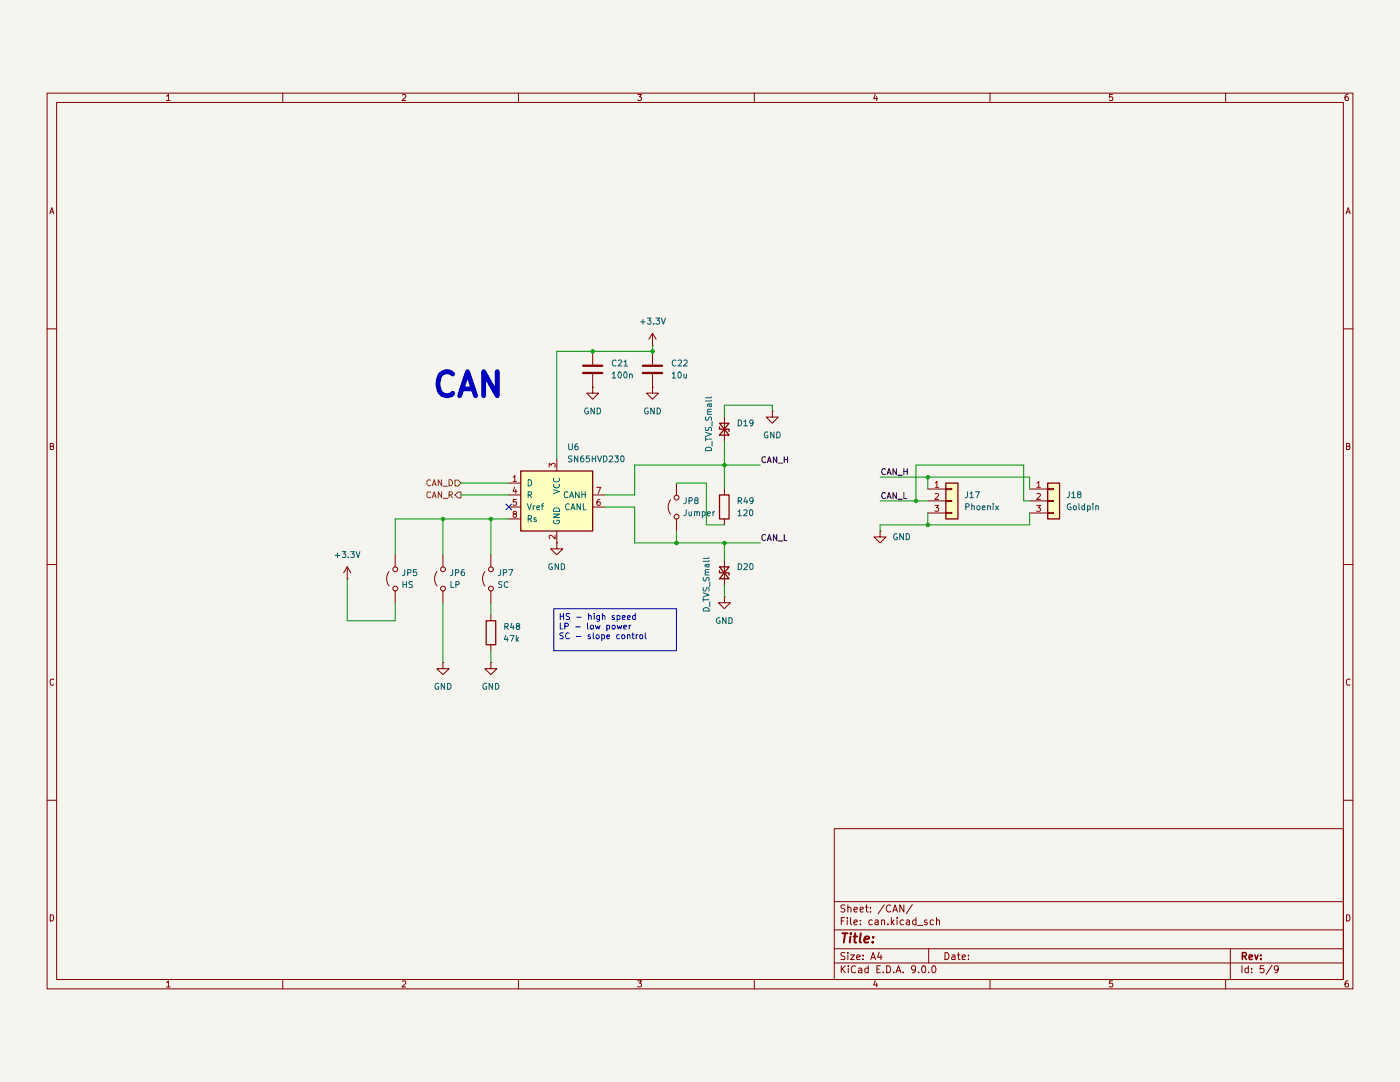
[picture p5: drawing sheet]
(kicad_sch
 (version 20250114)
 (generator "eeschema")
 (generator_version "9.0")
 (paper "A4")
 (lib_symbols
  (symbol "Connector_Generic:Conn_01x03"
   (pin_names
    (offset 1.016) (hide yes)) (exclude_from_sim no) (in_bom yes) (on_board yes)
   (property "Reference" "J" (at 0 5.08 0) (effects (font (size 1.27 1.27))))
   (property "Value" "Conn_01x03" (at 0 -5.08 0) (effects (font (size 1.27 1.27))))
   (property "Footprint" "" (at 0 0 0) (effects (font (size 1.27 1.27)) (hide yes)))
   (property "Datasheet" "~" (at 0 0 0) (effects (font (size 1.27 1.27)) (hide yes)))
   (property "Description" "Generic connector, single row, 01x03, script generated (kicad-library-utils/schlib/autogen/connector/)" (at 0 0 0) (effects (font (size 1.27 1.27)) (hide yes)))
   (symbol "Conn_01x03_1_1"
    (rectangle (start -1.27 3.81) (end 1.27 -3.81) (stroke (width 0.254) (type default)) (fill (type background)))
    (rectangle (start -1.27 2.667) (end 0 2.413) (stroke (width 0.1524) (type default)) (fill (type none)))
    (rectangle (start -1.27 0.127) (end 0 -0.127) (stroke (width 0.1524) (type default)) (fill (type none)))
    (rectangle (start -1.27 -2.413) (end 0 -2.667) (stroke (width 0.1524) (type default)) (fill (type none)))
    (pin passive line (at -5.08 2.54 0) (length 3.81) (name "Pin_1" (effects (font (size 1.27 1.27)))) (number "1" (effects (font (size 1.27 1.27)))))
    (pin passive line (at -5.08 0 0) (length 3.81) (name "Pin_2" (effects (font (size 1.27 1.27)))) (number "2" (effects (font (size 1.27 1.27)))))
    (pin passive line (at -5.08 -2.54 0) (length 3.81) (name "Pin_3" (effects (font (size 1.27 1.27)))) (number "3" (effects (font (size 1.27 1.27))))))
   (embedded_fonts no))
  (symbol "Device:C"
   (pin_numbers (hide yes))
   (pin_names
    (offset 0.254)) (exclude_from_sim no) (in_bom yes) (on_board yes)
   (property "Reference" "C" (at 0.635 2.54 0) (effects (font (size 1.27 1.27)) (justify left)))
   (property "Value" "C" (at 0.635 -2.54 0) (effects (font (size 1.27 1.27)) (justify left)))
   (property "Footprint" "" (at 0.9652 -3.81 0) (effects (font (size 1.27 1.27)) (hide yes)))
   (property "Datasheet" "~" (at 0 0 0) (effects (font (size 1.27 1.27)) (hide yes)))
   (property "Description" "Unpolarized capacitor" (at 0 0 0) (effects (font (size 1.27 1.27)) (hide yes)))
   (symbol "C_0_1"
    (polyline (pts (xy -2.032 0.762) (xy 2.032 0.762)) (stroke (width 0.508) (type default)) (fill (type none)))
    (polyline (pts (xy -2.032 -0.762) (xy 2.032 -0.762)) (stroke (width 0.508) (type default)) (fill (type none))))
   (symbol "C_1_1"
    (pin passive line (at 0 3.81 270) (length 2.794) (name "~" (effects (font (size 1.27 1.27)))) (number "1" (effects (font (size 1.27 1.27)))))
    (pin passive line (at 0 -3.81 90) (length 2.794) (name "~" (effects (font (size 1.27 1.27)))) (number "2" (effects (font (size 1.27 1.27))))))
   (embedded_fonts no))
  (symbol "Device:D_TVS_Small"
   (pin_numbers (hide yes))
   (pin_names
    (offset 1.016) (hide yes)) (exclude_from_sim no) (in_bom yes) (on_board yes)
   (property "Reference" "D" (at 0 2.54 0) (effects (font (size 1.27 1.27))))
   (property "Value" "D_TVS_Small" (at 0 -2.54 0) (effects (font (size 1.27 1.27))))
   (property "Footprint" "" (at 0 0 0) (effects (font (size 1.27 1.27)) (hide yes)))
   (property "Datasheet" "~" (at 0 0 0) (effects (font (size 1.27 1.27)) (hide yes)))
   (property "Description" "Bidirectional transient-voltage-suppression diode, small symbol" (at 0 0 0) (effects (font (size 1.27 1.27)) (hide yes)))
   (symbol "D_TVS_Small_0_1"
    (polyline (pts (xy -1.27 1.016) (xy -1.27 -1.016) (xy 1.27 1.016) (xy 1.27 -1.016) (xy -1.27 1.016)) (stroke (width 0.254) (type default)) (fill (type none)))
    (polyline (pts (xy -1.27 0) (xy 1.27 0)) (stroke (width 0) (type default)) (fill (type none)))
    (polyline (pts (xy 0.508 1.016) (xy 0 1.016) (xy 0 -1.016) (xy -0.508 -1.016)) (stroke (width 0.254) (type default)) (fill (type none))))
   (symbol "D_TVS_Small_1_1"
    (pin passive line (at -2.54 0 0) (length 1.27) (name "A1" (effects (font (size 1.27 1.27)))) (number "1" (effects (font (size 1.27 1.27)))))
    (pin passive line (at 2.54 0 180) (length 1.27) (name "A2" (effects (font (size 1.27 1.27)))) (number "2" (effects (font (size 1.27 1.27))))))
   (embedded_fonts no))
  (symbol "Device:R"
   (pin_numbers (hide yes))
   (pin_names
    (offset 0)) (exclude_from_sim no) (in_bom yes) (on_board yes)
   (property "Reference" "R" (at 2.032 0 90) (effects (font (size 1.27 1.27))))
   (property "Value" "R" (at 0 0 90) (effects (font (size 1.27 1.27))))
   (property "Footprint" "" (at -1.778 0 90) (effects (font (size 1.27 1.27)) (hide yes)))
   (property "Datasheet" "~" (at 0 0 0) (effects (font (size 1.27 1.27)) (hide yes)))
   (property "Description" "Resistor" (at 0 0 0) (effects (font (size 1.27 1.27)) (hide yes)))
   (symbol "R_0_1"
    (rectangle (start -1.016 -2.54) (end 1.016 2.54) (stroke (width 0.254) (type default)) (fill (type none))))
   (symbol "R_1_1"
    (pin passive line (at 0 3.81 270) (length 1.27) (name "~" (effects (font (size 1.27 1.27)))) (number "1" (effects (font (size 1.27 1.27)))))
    (pin passive line (at 0 -3.81 90) (length 1.27) (name "~" (effects (font (size 1.27 1.27)))) (number "2" (effects (font (size 1.27 1.27))))))
   (embedded_fonts no))
  (symbol "Interface_CAN_LIN:SN65HVD230"
   (pin_names
    (offset 1.016)) (exclude_from_sim no) (in_bom yes) (on_board yes)
   (property "Reference" "U" (at -2.54 10.16 0) (effects (font (size 1.27 1.27)) (justify right)))
   (property "Value" "SN65HVD230" (at -2.54 7.62 0) (effects (font (size 1.27 1.27)) (justify right)))
   (property "Footprint" "Package_SO:SOIC-8_3.9x4.9mm_P1.27mm" (at 0 -12.7 0) (effects (font (size 1.27 1.27)) (hide yes)))
   (property "Datasheet" "http://www.ti.com/lit/ds/symlink/sn65hvd230.pdf" (at -2.54 10.16 0) (effects (font (size 1.27 1.27)) (hide yes)))
   (property "Description" "CAN Bus Transceivers, 3.3V, 1Mbps, Low-Power capabilities, SOIC-8" (at 0 0 0) (effects (font (size 1.27 1.27)) (hide yes)))
   (symbol "SN65HVD230_0_1"
    (rectangle (start -7.62 5.08) (end 7.62 -7.62) (stroke (width 0.254) (type default)) (fill (type background))))
   (symbol "SN65HVD230_1_1"
    (pin input line (at -10.16 2.54 0) (length 2.54) (name "D" (effects (font (size 1.27 1.27)))) (number "1" (effects (font (size 1.27 1.27)))))
    (pin output line (at -10.16 0 0) (length 2.54) (name "R" (effects (font (size 1.27 1.27)))) (number "4" (effects (font (size 1.27 1.27)))))
    (pin output line (at -10.16 -2.54 0) (length 2.54) (name "Vref" (effects (font (size 1.27 1.27)))) (number "5" (effects (font (size 1.27 1.27)))))
    (pin input line (at -10.16 -5.08 0) (length 2.54) (name "Rs" (effects (font (size 1.27 1.27)))) (number "8" (effects (font (size 1.27 1.27)))))
    (pin power_in line (at 0 7.62 270) (length 2.54) (name "VCC" (effects (font (size 1.27 1.27)))) (number "3" (effects (font (size 1.27 1.27)))))
    (pin power_in line (at 0 -10.16 90) (length 2.54) (name "GND" (effects (font (size 1.27 1.27)))) (number "2" (effects (font (size 1.27 1.27)))))
    (pin bidirectional line (at 10.16 0 180) (length 2.54) (name "CANH" (effects (font (size 1.27 1.27)))) (number "7" (effects (font (size 1.27 1.27)))))
    (pin bidirectional line (at 10.16 -2.54 180) (length 2.54) (name "CANL" (effects (font (size 1.27 1.27)))) (number "6" (effects (font (size 1.27 1.27))))))
   (embedded_fonts no))
  (symbol "Jumper:Jumper_2_Open"
   (pin_numbers (hide yes))
   (pin_names
    (offset 0) (hide yes)) (exclude_from_sim yes) (in_bom yes) (on_board yes)
   (property "Reference" "JP" (at 0 2.794 0) (effects (font (size 1.27 1.27))))
   (property "Value" "Jumper_2_Open" (at 0 -2.286 0) (effects (font (size 1.27 1.27))))
   (property "Footprint" "" (at 0 0 0) (effects (font (size 1.27 1.27)) (hide yes)))
   (property "Datasheet" "~" (at 0 0 0) (effects (font (size 1.27 1.27)) (hide yes)))
   (property "Description" "Jumper, 2-pole, open" (at 0 0 0) (effects (font (size 1.27 1.27)) (hide yes)))
   (symbol "Jumper_2_Open_0_0"
    (circle (center -2.032 0) (radius 0.508) (stroke (width 0) (type default)) (fill (type none)))
    (circle (center 2.032 0) (radius 0.508) (stroke (width 0) (type default)) (fill (type none))))
   (symbol "Jumper_2_Open_0_1"
    (arc (start -1.524 1.27) (mid 0 1.778) (end 1.524 1.27) (stroke (width 0) (type default)) (fill (type none))))
   (symbol "Jumper_2_Open_1_1"
    (pin passive line (at -5.08 0 0) (length 2.54) (name "A" (effects (font (size 1.27 1.27)))) (number "1" (effects (font (size 1.27 1.27)))))
    (pin passive line (at 5.08 0 180) (length 2.54) (name "B" (effects (font (size 1.27 1.27)))) (number "2" (effects (font (size 1.27 1.27))))))
   (embedded_fonts no))
  (symbol "power:+3.3V"
   (power)
   (pin_numbers (hide yes))
   (pin_names
    (offset 0) (hide yes)) (exclude_from_sim no) (in_bom yes) (on_board yes)
   (property "Reference" "#PWR" (at 0 -3.81 0) (effects (font (size 1.27 1.27)) (hide yes)))
   (property "Value" "+3.3V" (at 0 3.556 0) (effects (font (size 1.27 1.27))))
   (property "Footprint" "" (at 0 0 0) (effects (font (size 1.27 1.27)) (hide yes)))
   (property "Datasheet" "" (at 0 0 0) (effects (font (size 1.27 1.27)) (hide yes)))
   (property "Description" "Power symbol creates a global label with name \"+3.3V\"" (at 0 0 0) (effects (font (size 1.27 1.27)) (hide yes)))
   (symbol "+3.3V_0_1"
    (polyline (pts (xy -0.762 1.27) (xy 0 2.54)) (stroke (width 0) (type default)) (fill (type none)))
    (polyline (pts (xy 0 2.54) (xy 0.762 1.27)) (stroke (width 0) (type default)) (fill (type none)))
    (polyline (pts (xy 0 0) (xy 0 2.54)) (stroke (width 0) (type default)) (fill (type none))))
   (symbol "+3.3V_1_1"
    (pin power_in line (at 0 0 90) (length 0) (name "~" (effects (font (size 1.27 1.27)))) (number "1" (effects (font (size 1.27 1.27))))))
   (embedded_fonts no))
  (symbol "power:GND2"
   (power)
   (pin_numbers (hide yes))
   (pin_names
    (offset 0) (hide yes)) (exclude_from_sim no) (in_bom yes) (on_board yes)
   (property "Reference" "#PWR" (at 0 -6.35 0) (effects (font (size 1.27 1.27)) (hide yes)))
   (property "Value" "GND2" (at 0 -3.81 0) (effects (font (size 1.27 1.27))))
   (property "Footprint" "" (at 0 0 0) (effects (font (size 1.27 1.27)) (hide yes)))
   (property "Datasheet" "" (at 0 0 0) (effects (font (size 1.27 1.27)) (hide yes)))
   (property "Description" "Power symbol creates a global label with name \"GND2\" , ground" (at 0 0 0) (effects (font (size 1.27 1.27)) (hide yes)))
   (symbol "GND2_0_1"
    (polyline (pts (xy 0 0) (xy 0 -1.27) (xy 1.27 -1.27) (xy 0 -2.54) (xy -1.27 -1.27) (xy 0 -1.27)) (stroke (width 0) (type default)) (fill (type none))))
   (symbol "GND2_1_1"
    (pin power_in line (at 0 0 270) (length 0) (name "~" (effects (font (size 1.27 1.27)))) (number "1" (effects (font (size 1.27 1.27))))))
   (embedded_fonts no)))
 (text "CAN"
  (exclude_from_sim no)
  (at 99.314 72.136 0)
  (effects (font (size 5.08 5.08) (thickness 1.016)
    (bold yes))))
 (text_box "HS - high speed\nLP - low power\nSC - slope control\n"
  (exclude_from_sim no)
  (at 117.475 119.38 0)
  (size 26.035 8.89)
  (margins 0.9525 0.9525 0.9525 0.9525)
  (stroke (width 0) (type solid))
  (fill (type none))
  (effects (font (size 1.27 1.27)) (justify left top)))
 (junction
  (at 194.31 96.52)
  (diameter 0)
  (color 0 0 0 0))
 (junction
  (at 153.67 105.41)
  (diameter 0)
  (color 0 0 0 0))
 (junction
  (at 93.98 100.33)
  (diameter 0)
  (color 0 0 0 0))
 (junction
  (at 196.85 101.6)
  (diameter 0)
  (color 0 0 0 0))
 (junction
  (at 143.51 105.41)
  (diameter 0)
  (color 0 0 0 0))
 (junction
  (at 104.14 100.33)
  (diameter 0)
  (color 0 0 0 0))
 (junction
  (at 153.67 88.9)
  (diameter 0)
  (color 0 0 0 0))
 (junction
  (at 125.73 64.77)
  (diameter 0)
  (color 0 0 0 0))
 (junction
  (at 196.85 91.44)
  (diameter 0)
  (color 0 0 0 0))
 (junction
  (at 138.43 64.77)
  (diameter 0)
  (color 0 0 0 0))
 (no_connect
  (at 107.95 97.79))
 (wire
  (pts (xy 194.31 88.9) (xy 194.31 96.52))
  (stroke (width 0) (type default)))
 (wire
  (pts (xy 128.27 97.79) (xy 134.62 97.79))
  (stroke (width 0) (type default)))
 (wire
  (pts (xy 73.66 113.03) (xy 73.66 121.92))
  (stroke (width 0) (type default)))
 (wire
  (pts (xy 153.67 114.3) (xy 153.67 116.84))
  (stroke (width 0) (type default)))
 (wire
  (pts (xy 118.11 64.77) (xy 118.11 87.63))
  (stroke (width 0) (type default)))
 (wire
  (pts (xy 143.51 105.41) (xy 143.51 102.87))
  (stroke (width 0) (type default)))
 (wire
  (pts (xy 186.69 91.44) (xy 196.85 91.44))
  (stroke (width 0) (type default)))
 (wire
  (pts (xy 196.85 99.06) (xy 196.85 101.6))
  (stroke (width 0) (type default)))
 (wire
  (pts (xy 153.67 88.9) (xy 161.29 88.9))
  (stroke (width 0) (type default)))
 (wire
  (pts (xy 153.67 83.82) (xy 153.67 88.9))
  (stroke (width 0) (type default)))
 (wire
  (pts (xy 153.67 105.41) (xy 143.51 105.41))
  (stroke (width 0) (type default)))
 (wire
  (pts (xy 104.14 107.95) (xy 104.14 100.33))
  (stroke (width 0) (type default)))
 (wire
  (pts (xy 104.14 100.33) (xy 107.95 100.33))
  (stroke (width 0) (type default)))
 (wire
  (pts (xy 93.98 107.95) (xy 93.98 100.33))
  (stroke (width 0) (type default)))
 (wire
  (pts (xy 97.79 92.71) (xy 107.95 92.71))
  (stroke (width 0) (type default)))
 (wire
  (pts (xy 153.67 76.2) (xy 153.67 78.74))
  (stroke (width 0) (type default)))
 (wire
  (pts (xy 153.67 93.98) (xy 153.67 88.9))
  (stroke (width 0) (type default)))
 (wire
  (pts (xy 218.44 96.52) (xy 217.17 96.52))
  (stroke (width 0) (type default)))
 (wire
  (pts (xy 138.43 64.77) (xy 125.73 64.77))
  (stroke (width 0) (type default)))
 (wire
  (pts (xy 153.67 101.6) (xy 149.86 101.6))
  (stroke (width 0) (type default)))
 (wire
  (pts (xy 83.82 121.92) (xy 83.82 118.11))
  (stroke (width 0) (type default)))
 (wire
  (pts (xy 83.82 107.95) (xy 83.82 100.33))
  (stroke (width 0) (type default)))
 (wire
  (pts (xy 218.44 93.98) (xy 218.44 91.44))
  (stroke (width 0) (type default)))
 (wire
  (pts (xy 217.17 88.9) (xy 194.31 88.9))
  (stroke (width 0) (type default)))
 (wire
  (pts (xy 153.67 105.41) (xy 153.67 109.22))
  (stroke (width 0) (type default)))
 (wire
  (pts (xy 125.73 64.77) (xy 118.11 64.77))
  (stroke (width 0) (type default)))
 (wire
  (pts (xy 186.69 96.52) (xy 194.31 96.52))
  (stroke (width 0) (type default)))
 (wire
  (pts (xy 134.62 97.79) (xy 134.62 105.41))
  (stroke (width 0) (type default)))
 (wire
  (pts (xy 149.86 101.6) (xy 149.86 92.71))
  (stroke (width 0) (type default)))
 (wire
  (pts (xy 153.67 88.9) (xy 134.62 88.9))
  (stroke (width 0) (type default)))
 (wire
  (pts (xy 128.27 95.25) (xy 134.62 95.25))
  (stroke (width 0) (type default)))
 (wire
  (pts (xy 196.85 101.6) (xy 218.44 101.6))
  (stroke (width 0) (type default)))
 (wire
  (pts (xy 97.79 95.25) (xy 107.95 95.25))
  (stroke (width 0) (type default)))
 (wire
  (pts (xy 83.82 100.33) (xy 93.98 100.33))
  (stroke (width 0) (type default)))
 (wire
  (pts (xy 149.86 92.71) (xy 143.51 92.71))
  (stroke (width 0) (type default)))
 (wire
  (pts (xy 134.62 105.41) (xy 143.51 105.41))
  (stroke (width 0) (type default)))
 (wire
  (pts (xy 186.69 101.6) (xy 196.85 101.6))
  (stroke (width 0) (type default)))
 (wire
  (pts (xy 104.14 128.27) (xy 104.14 130.81))
  (stroke (width 0) (type default)))
 (wire
  (pts (xy 218.44 99.06) (xy 218.44 101.6))
  (stroke (width 0) (type default)))
 (wire
  (pts (xy 134.62 88.9) (xy 134.62 95.25))
  (stroke (width 0) (type default)))
 (wire
  (pts (xy 93.98 130.81) (xy 93.98 118.11))
  (stroke (width 0) (type default)))
 (wire
  (pts (xy 153.67 105.41) (xy 161.29 105.41))
  (stroke (width 0) (type default)))
 (wire
  (pts (xy 163.83 77.47) (xy 163.83 76.2))
  (stroke (width 0) (type default)))
 (wire
  (pts (xy 93.98 100.33) (xy 104.14 100.33))
  (stroke (width 0) (type default)))
 (wire
  (pts (xy 194.31 96.52) (xy 196.85 96.52))
  (stroke (width 0) (type default)))
 (wire
  (pts (xy 196.85 91.44) (xy 218.44 91.44))
  (stroke (width 0) (type default)))
 (wire
  (pts (xy 73.66 121.92) (xy 83.82 121.92))
  (stroke (width 0) (type default)))
 (wire
  (pts (xy 186.69 102.87) (xy 186.69 101.6))
  (stroke (width 0) (type default)))
 (wire
  (pts (xy 217.17 96.52) (xy 217.17 88.9))
  (stroke (width 0) (type default)))
 (wire
  (pts (xy 104.14 118.11) (xy 104.14 120.65))
  (stroke (width 0) (type default)))
 (wire
  (pts (xy 196.85 93.98) (xy 196.85 91.44))
  (stroke (width 0) (type default)))
 (wire
  (pts (xy 138.43 63.5) (xy 138.43 64.77))
  (stroke (width 0) (type default)))
 (wire
  (pts (xy 163.83 76.2) (xy 153.67 76.2))
  (stroke (width 0) (type default)))
 (label "CAN_H"
  (at 161.29 88.9 0)
  (effects (font (size 1.27 1.27)) (justify left bottom)))
 (label "CAN_L"
  (at 161.29 105.41 0)
  (effects (font (size 1.27 1.27)) (justify left bottom)))
 (label "CAN_H"
  (at 186.69 91.44 0)
  (effects (font (size 1.27 1.27)) (justify left bottom)))
 (label "CAN_L"
  (at 186.69 96.52 0)
  (effects (font (size 1.27 1.27)) (justify left bottom)))
 (hierarchical_label "CAN_D"
  (shape input)
  (at 97.79 92.71 180)
  (effects (font (size 1.27 1.27)) (justify right)))
 (hierarchical_label "CAN_R"
  (shape output)
  (at 97.79 95.25 180)
  (effects (font (size 1.27 1.27)) (justify right)))
 (symbol
  (lib_id "power:GND2")
  (at 104.14 130.81 0)
  (unit 1)
  (exclude_from_sim no)
  (in_bom yes)
  (on_board yes)
  (dnp no)
  (fields_autoplaced yes)
  (property "Reference" "#PWR061" (at 104.14 137.16 0) (effects (font (size 1.27 1.27)) (hide yes)))
  (property "Value" "GND" (at 104.14 135.89 0) (effects (font (size 1.27 1.27))))
  (property "Footprint" "" (at 104.14 130.81 0) (effects (font (size 1.27 1.27)) (hide yes)))
  (property "Datasheet" "" (at 104.14 130.81 0) (effects (font (size 1.27 1.27)) (hide yes)))
  (property "Description" "Power symbol creates a global label with name \"GND2\" , ground" (at 104.14 130.81 0) (effects (font (size 1.27 1.27)) (hide yes)))
  (pin "1"))
 (symbol
  (lib_id "Interface_CAN_LIN:SN65HVD230")
  (at 118.11 95.25 0)
  (unit 1)
  (exclude_from_sim no)
  (in_bom yes)
  (on_board yes)
  (dnp no)
  (fields_autoplaced yes)
  (property "Reference" "U6" (at 120.2533 85.09 0) (effects (font (size 1.27 1.27)) (justify left)))
  (property "Value" "SN65HVD230" (at 120.2533 87.63 0) (effects (font (size 1.27 1.27)) (justify left)))
  (property "Footprint" "Package_SO:SOIC-8_3.9x4.9mm_P1.27mm" (at 118.11 107.95 0) (effects (font (size 1.27 1.27)) (hide yes)))
  (property "Datasheet" "http://www.ti.com/lit/ds/symlink/sn65hvd230.pdf" (at 115.57 85.09 0) (effects (font (size 1.27 1.27)) (hide yes)))
  (property "Description" "CAN Bus Transceivers, 3.3V, 1Mbps, Low-Power capabilities, SOIC-8" (at 118.11 95.25 0) (effects (font (size 1.27 1.27)) (hide yes)))
  (pin "1")
  (pin "4")
  (pin "5")
  (pin "3")
  (pin "7")
  (pin "8")
  (pin "2")
  (pin "6"))
 (symbol
  (lib_id "power:+3.3V")
  (at 73.66 113.03 0)
  (unit 1)
  (exclude_from_sim no)
  (in_bom yes)
  (on_board yes)
  (dnp no)
  (fields_autoplaced yes)
  (property "Reference" "#PWR059" (at 73.66 116.84 0) (effects (font (size 1.27 1.27)) (hide yes)))
  (property "Value" "+3.3V" (at 73.66 107.95 0) (effects (font (size 1.27 1.27))))
  (property "Footprint" "" (at 73.66 113.03 0) (effects (font (size 1.27 1.27)) (hide yes)))
  (property "Datasheet" "" (at 73.66 113.03 0) (effects (font (size 1.27 1.27)) (hide yes)))
  (property "Description" "Power symbol creates a global label with name \"+3.3V\"" (at 73.66 113.03 0) (effects (font (size 1.27 1.27)) (hide yes)))
  (pin "1"))
 (symbol
  (lib_id "Connector_Generic:Conn_01x03")
  (at 201.93 96.52 0)
  (unit 1)
  (exclude_from_sim no)
  (in_bom yes)
  (on_board yes)
  (dnp no)
  (fields_autoplaced yes)
  (property "Reference" "J17" (at 204.47 95.2499 0) (effects (font (size 1.27 1.27)) (justify left)))
  (property "Value" "Phoenix" (at 204.47 97.7899 0) (effects (font (size 1.27 1.27)) (justify left)))
  (property "Footprint" "Connector_Phoenix_MC:PhoenixContact_MC_1,5_3-G-3.5_1x03_P3.50mm_Horizontal" (at 201.93 96.52 0) (effects (font (size 1.27 1.27)) (hide yes)))
  (property "Datasheet" "~" (at 201.93 96.52 0) (effects (font (size 1.27 1.27)) (hide yes)))
  (property "Description" "Generic connector, single row, 01x03, script generated (kicad-library-utils/schlib/autogen/connector/)" (at 201.93 96.52 0) (effects (font (size 1.27 1.27)) (hide yes)))
  (pin "2")
  (pin "1")
  (pin "3"))
 (symbol
  (lib_id "Device:D_TVS_Small")
  (at 153.67 81.28 90)
  (unit 1)
  (exclude_from_sim no)
  (in_bom yes)
  (on_board yes)
  (dnp no)
  (property "Reference" "D19" (at 156.21 80.0099 90) (effects (font (size 1.27 1.27)) (justify right)))
  (property "Value" "D_TVS_Small" (at 150.368 74.168 0) (effects (font (size 1.27 1.27)) (justify right)))
  (property "Footprint" "Diode_SMD:D_SMA_Handsoldering" (at 153.67 81.28 0) (effects (font (size 1.27 1.27)) (hide yes)))
  (property "Datasheet" "~" (at 153.67 81.28 0) (effects (font (size 1.27 1.27)) (hide yes)))
  (property "Description" "Bidirectional transient-voltage-suppression diode, small symbol" (at 153.67 81.28 0) (effects (font (size 1.27 1.27)) (hide yes)))
  (pin "2")
  (pin "1"))
 (symbol
  (lib_id "power:GND2")
  (at 138.43 72.39 0)
  (unit 1)
  (exclude_from_sim no)
  (in_bom yes)
  (on_board yes)
  (dnp no)
  (fields_autoplaced yes)
  (property "Reference" "#PWR065" (at 138.43 78.74 0) (effects (font (size 1.27 1.27)) (hide yes)))
  (property "Value" "GND" (at 138.43 77.47 0) (effects (font (size 1.27 1.27))))
  (property "Footprint" "" (at 138.43 72.39 0) (effects (font (size 1.27 1.27)) (hide yes)))
  (property "Datasheet" "" (at 138.43 72.39 0) (effects (font (size 1.27 1.27)) (hide yes)))
  (property "Description" "Power symbol creates a global label with name \"GND2\" , ground" (at 138.43 72.39 0) (effects (font (size 1.27 1.27)) (hide yes)))
  (pin "1"))
 (symbol
  (lib_id "power:GND2")
  (at 163.83 77.47 0)
  (unit 1)
  (exclude_from_sim no)
  (in_bom yes)
  (on_board yes)
  (dnp no)
  (fields_autoplaced yes)
  (property "Reference" "#PWR067" (at 163.83 83.82 0) (effects (font (size 1.27 1.27)) (hide yes)))
  (property "Value" "GND" (at 163.83 82.55 0) (effects (font (size 1.27 1.27))))
  (property "Footprint" "" (at 163.83 77.47 0) (effects (font (size 1.27 1.27)) (hide yes)))
  (property "Datasheet" "" (at 163.83 77.47 0) (effects (font (size 1.27 1.27)) (hide yes)))
  (property "Description" "Power symbol creates a global label with name \"GND2\" , ground" (at 163.83 77.47 0) (effects (font (size 1.27 1.27)) (hide yes)))
  (pin "1"))
 (symbol
  (lib_id "Device:C")
  (at 138.43 68.58 0)
  (unit 1)
  (exclude_from_sim no)
  (in_bom yes)
  (on_board yes)
  (dnp no)
  (fields_autoplaced yes)
  (property "Reference" "C22" (at 142.24 67.3099 0) (effects (font (size 1.27 1.27)) (justify left)))
  (property "Value" "10u" (at 142.24 69.8499 0) (effects (font (size 1.27 1.27)) (justify left)))
  (property "Footprint" "Capacitor_SMD:C_0805_2012Metric_Pad1.18x1.45mm_HandSolder" (at 139.3952 72.39 0) (effects (font (size 1.27 1.27)) (hide yes)))
  (property "Datasheet" "~" (at 138.43 68.58 0) (effects (font (size 1.27 1.27)) (hide yes)))
  (property "Description" "Unpolarized capacitor" (at 138.43 68.58 0) (effects (font (size 1.27 1.27)) (hide yes)))
  (pin "1")
  (pin "2"))
 (symbol
  (lib_id "Device:D_TVS_Small")
  (at 153.67 111.76 90)
  (unit 1)
  (exclude_from_sim no)
  (in_bom yes)
  (on_board yes)
  (dnp no)
  (property "Reference" "D20" (at 156.21 110.4899 90) (effects (font (size 1.27 1.27)) (justify right)))
  (property "Value" "D_TVS_Small" (at 149.86 108.204 0) (effects (font (size 1.27 1.27)) (justify right)))
  (property "Footprint" "Diode_SMD:D_SMA_Handsoldering" (at 153.67 111.76 0) (effects (font (size 1.27 1.27)) (hide yes)))
  (property "Datasheet" "~" (at 153.67 111.76 0) (effects (font (size 1.27 1.27)) (hide yes)))
  (property "Description" "Bidirectional transient-voltage-suppression diode, small symbol" (at 153.67 111.76 0) (effects (font (size 1.27 1.27)) (hide yes)))
  (pin "2")
  (pin "1"))
 (symbol
  (lib_id "power:GND2")
  (at 186.69 102.87 0)
  (unit 1)
  (exclude_from_sim no)
  (in_bom yes)
  (on_board yes)
  (dnp no)
  (fields_autoplaced yes)
  (property "Reference" "#PWR068" (at 186.69 109.22 0) (effects (font (size 1.27 1.27)) (hide yes)))
  (property "Value" "GND" (at 189.23 104.1399 0) (effects (font (size 1.27 1.27)) (justify left)))
  (property "Footprint" "" (at 186.69 102.87 0) (effects (font (size 1.27 1.27)) (hide yes)))
  (property "Datasheet" "" (at 186.69 102.87 0) (effects (font (size 1.27 1.27)) (hide yes)))
  (property "Description" "Power symbol creates a global label with name \"GND2\" , ground" (at 186.69 102.87 0) (effects (font (size 1.27 1.27)) (hide yes)))
  (pin "1"))
 (symbol
  (lib_id "Connector_Generic:Conn_01x03")
  (at 223.52 96.52 0)
  (unit 1)
  (exclude_from_sim no)
  (in_bom yes)
  (on_board yes)
  (dnp no)
  (fields_autoplaced yes)
  (property "Reference" "J18" (at 226.06 95.2499 0) (effects (font (size 1.27 1.27)) (justify left)))
  (property "Value" "Goldpin" (at 226.06 97.7899 0) (effects (font (size 1.27 1.27)) (justify left)))
  (property "Footprint" "Connector_PinHeader_2.54mm:PinHeader_1x03_P2.54mm_Vertical" (at 223.52 96.52 0) (effects (font (size 1.27 1.27)) (hide yes)))
  (property "Datasheet" "~" (at 223.52 96.52 0) (effects (font (size 1.27 1.27)) (hide yes)))
  (property "Description" "Generic connector, single row, 01x03, script generated (kicad-library-utils/schlib/autogen/connector/)" (at 223.52 96.52 0) (effects (font (size 1.27 1.27)) (hide yes)))
  (pin "2")
  (pin "1")
  (pin "3"))
 (symbol
  (lib_id "power:GND2")
  (at 153.67 116.84 0)
  (unit 1)
  (exclude_from_sim no)
  (in_bom yes)
  (on_board yes)
  (dnp no)
  (fields_autoplaced yes)
  (property "Reference" "#PWR066" (at 153.67 123.19 0) (effects (font (size 1.27 1.27)) (hide yes)))
  (property "Value" "GND" (at 153.67 121.92 0) (effects (font (size 1.27 1.27))))
  (property "Footprint" "" (at 153.67 116.84 0) (effects (font (size 1.27 1.27)) (hide yes)))
  (property "Datasheet" "" (at 153.67 116.84 0) (effects (font (size 1.27 1.27)) (hide yes)))
  (property "Description" "Power symbol creates a global label with name \"GND2\" , ground" (at 153.67 116.84 0) (effects (font (size 1.27 1.27)) (hide yes)))
  (pin "1"))
 (symbol
  (lib_id "Device:C")
  (at 125.73 68.58 0)
  (unit 1)
  (exclude_from_sim no)
  (in_bom yes)
  (on_board yes)
  (dnp no)
  (fields_autoplaced yes)
  (property "Reference" "C21" (at 129.54 67.3099 0) (effects (font (size 1.27 1.27)) (justify left)))
  (property "Value" "100n" (at 129.54 69.8499 0) (effects (font (size 1.27 1.27)) (justify left)))
  (property "Footprint" "Capacitor_SMD:C_0805_2012Metric_Pad1.18x1.45mm_HandSolder" (at 126.6952 72.39 0) (effects (font (size 1.27 1.27)) (hide yes)))
  (property "Datasheet" "~" (at 125.73 68.58 0) (effects (font (size 1.27 1.27)) (hide yes)))
  (property "Description" "Unpolarized capacitor" (at 125.73 68.58 0) (effects (font (size 1.27 1.27)) (hide yes)))
  (pin "1")
  (pin "2"))
 (symbol
  (lib_id "power:+3.3V")
  (at 138.43 63.5 0)
  (unit 1)
  (exclude_from_sim no)
  (in_bom yes)
  (on_board yes)
  (dnp no)
  (fields_autoplaced yes)
  (property "Reference" "#PWR064" (at 138.43 67.31 0) (effects (font (size 1.27 1.27)) (hide yes)))
  (property "Value" "+3.3V" (at 138.43 58.42 0) (effects (font (size 1.27 1.27))))
  (property "Footprint" "" (at 138.43 63.5 0) (effects (font (size 1.27 1.27)) (hide yes)))
  (property "Datasheet" "" (at 138.43 63.5 0) (effects (font (size 1.27 1.27)) (hide yes)))
  (property "Description" "Power symbol creates a global label with name \"+3.3V\"" (at 138.43 63.5 0) (effects (font (size 1.27 1.27)) (hide yes)))
  (pin "1"))
 (symbol
  (lib_id "power:GND2")
  (at 118.11 105.41 0)
  (unit 1)
  (exclude_from_sim no)
  (in_bom yes)
  (on_board yes)
  (dnp no)
  (fields_autoplaced yes)
  (property "Reference" "#PWR062" (at 118.11 111.76 0) (effects (font (size 1.27 1.27)) (hide yes)))
  (property "Value" "GND" (at 118.11 110.49 0) (effects (font (size 1.27 1.27))))
  (property "Footprint" "" (at 118.11 105.41 0) (effects (font (size 1.27 1.27)) (hide yes)))
  (property "Datasheet" "" (at 118.11 105.41 0) (effects (font (size 1.27 1.27)) (hide yes)))
  (property "Description" "Power symbol creates a global label with name \"GND2\" , ground" (at 118.11 105.41 0) (effects (font (size 1.27 1.27)) (hide yes)))
  (pin "1"))
 (symbol
  (lib_id "power:GND2")
  (at 125.73 72.39 0)
  (unit 1)
  (exclude_from_sim no)
  (in_bom yes)
  (on_board yes)
  (dnp no)
  (fields_autoplaced yes)
  (property "Reference" "#PWR063" (at 125.73 78.74 0) (effects (font (size 1.27 1.27)) (hide yes)))
  (property "Value" "GND" (at 125.73 77.47 0) (effects (font (size 1.27 1.27))))
  (property "Footprint" "" (at 125.73 72.39 0) (effects (font (size 1.27 1.27)) (hide yes)))
  (property "Datasheet" "" (at 125.73 72.39 0) (effects (font (size 1.27 1.27)) (hide yes)))
  (property "Description" "Power symbol creates a global label with name \"GND2\" , ground" (at 125.73 72.39 0) (effects (font (size 1.27 1.27)) (hide yes)))
  (pin "1"))
 (symbol
  (lib_id "power:GND2")
  (at 93.98 130.81 0)
  (unit 1)
  (exclude_from_sim no)
  (in_bom yes)
  (on_board yes)
  (dnp no)
  (fields_autoplaced yes)
  (property "Reference" "#PWR060" (at 93.98 137.16 0) (effects (font (size 1.27 1.27)) (hide yes)))
  (property "Value" "GND" (at 93.98 135.89 0) (effects (font (size 1.27 1.27))))
  (property "Footprint" "" (at 93.98 130.81 0) (effects (font (size 1.27 1.27)) (hide yes)))
  (property "Datasheet" "" (at 93.98 130.81 0) (effects (font (size 1.27 1.27)) (hide yes)))
  (property "Description" "Power symbol creates a global label with name \"GND2\" , ground" (at 93.98 130.81 0) (effects (font (size 1.27 1.27)) (hide yes)))
  (pin "1"))
 (symbol
  (lib_id "Jumper:Jumper_2_Open")
  (at 93.98 113.03 90)
  (unit 1)
  (exclude_from_sim no)
  (in_bom yes)
  (on_board yes)
  (dnp no)
  (fields_autoplaced yes)
  (property "Reference" "JP6" (at 95.25 111.7599 90) (effects (font (size 1.27 1.27)) (justify right)))
  (property "Value" "LP" (at 95.25 114.2999 90) (effects (font (size 1.27 1.27)) (justify right)))
  (property "Footprint" "Connector_PinHeader_2.54mm:PinHeader_1x02_P2.54mm_Vertical" (at 93.98 113.03 0) (effects (font (size 1.27 1.27)) (hide yes)))
  (property "Datasheet" "~" (at 93.98 113.03 0) (effects (font (size 1.27 1.27)) (hide yes)))
  (property "Description" "Jumper, 2-pole, open" (at 93.98 113.03 0) (effects (font (size 1.27 1.27)) (hide yes)))
  (pin "2")
  (pin "1"))
 (symbol
  (lib_id "Jumper:Jumper_2_Open")
  (at 143.51 97.79 90)
  (unit 1)
  (exclude_from_sim no)
  (in_bom yes)
  (on_board yes)
  (dnp no)
  (fields_autoplaced yes)
  (property "Reference" "JP8" (at 144.78 96.5199 90) (effects (font (size 1.27 1.27)) (justify right)))
  (property "Value" "Jumper" (at 144.78 99.0599 90) (effects (font (size 1.27 1.27)) (justify right)))
  (property "Footprint" "Connector_PinHeader_2.54mm:PinHeader_1x02_P2.54mm_Vertical" (at 143.51 97.79 0) (effects (font (size 1.27 1.27)) (hide yes)))
  (property "Datasheet" "~" (at 143.51 97.79 0) (effects (font (size 1.27 1.27)) (hide yes)))
  (property "Description" "Jumper, 2-pole, open" (at 143.51 97.79 0) (effects (font (size 1.27 1.27)) (hide yes)))
  (pin "2")
  (pin "1"))
 (symbol
  (lib_id "Device:R")
  (at 153.67 97.79 0)
  (unit 1)
  (exclude_from_sim no)
  (in_bom yes)
  (on_board yes)
  (dnp no)
  (fields_autoplaced yes)
  (property "Reference" "R49" (at 156.21 96.5199 0) (effects (font (size 1.27 1.27)) (justify left)))
  (property "Value" "120" (at 156.21 99.0599 0) (effects (font (size 1.27 1.27)) (justify left)))
  (property "Footprint" "Resistor_SMD:R_1206_3216Metric_Pad1.30x1.75mm_HandSolder" (at 151.892 97.79 90) (effects (font (size 1.27 1.27)) (hide yes)))
  (property "Datasheet" "~" (at 153.67 97.79 0) (effects (font (size 1.27 1.27)) (hide yes)))
  (property "Description" "Resistor" (at 153.67 97.79 0) (effects (font (size 1.27 1.27)) (hide yes)))
  (pin "1")
  (pin "2"))
 (symbol
  (lib_id "Jumper:Jumper_2_Open")
  (at 83.82 113.03 90)
  (unit 1)
  (exclude_from_sim no)
  (in_bom yes)
  (on_board yes)
  (dnp no)
  (fields_autoplaced yes)
  (property "Reference" "JP5" (at 85.09 111.7599 90) (effects (font (size 1.27 1.27)) (justify right)))
  (property "Value" "HS" (at 85.09 114.2999 90) (effects (font (size 1.27 1.27)) (justify right)))
  (property "Footprint" "Connector_PinHeader_2.54mm:PinHeader_1x02_P2.54mm_Vertical" (at 83.82 113.03 0) (effects (font (size 1.27 1.27)) (hide yes)))
  (property "Datasheet" "~" (at 83.82 113.03 0) (effects (font (size 1.27 1.27)) (hide yes)))
  (property "Description" "Jumper, 2-pole, open" (at 83.82 113.03 0) (effects (font (size 1.27 1.27)) (hide yes)))
  (pin "2")
  (pin "1"))
 (symbol
  (lib_id "Device:R")
  (at 104.14 124.46 0)
  (unit 1)
  (exclude_from_sim no)
  (in_bom yes)
  (on_board yes)
  (dnp no)
  (fields_autoplaced yes)
  (property "Reference" "R48" (at 106.68 123.1899 0) (effects (font (size 1.27 1.27)) (justify left)))
  (property "Value" "47k" (at 106.68 125.7299 0) (effects (font (size 1.27 1.27)) (justify left)))
  (property "Footprint" "Resistor_SMD:R_1206_3216Metric_Pad1.30x1.75mm_HandSolder" (at 102.362 124.46 90) (effects (font (size 1.27 1.27)) (hide yes)))
  (property "Datasheet" "~" (at 104.14 124.46 0) (effects (font (size 1.27 1.27)) (hide yes)))
  (property "Description" "Resistor" (at 104.14 124.46 0) (effects (font (size 1.27 1.27)) (hide yes)))
  (pin "1")
  (pin "2"))
 (symbol
  (lib_id "Jumper:Jumper_2_Open")
  (at 104.14 113.03 90)
  (unit 1)
  (exclude_from_sim no)
  (in_bom yes)
  (on_board yes)
  (dnp no)
  (fields_autoplaced yes)
  (property "Reference" "JP7" (at 105.41 111.7599 90) (effects (font (size 1.27 1.27)) (justify right)))
  (property "Value" "SC" (at 105.41 114.2999 90) (effects (font (size 1.27 1.27)) (justify right)))
  (property "Footprint" "Connector_PinHeader_2.54mm:PinHeader_1x02_P2.54mm_Vertical" (at 104.14 113.03 0) (effects (font (size 1.27 1.27)) (hide yes)))
  (property "Datasheet" "~" (at 104.14 113.03 0) (effects (font (size 1.27 1.27)) (hide yes)))
  (property "Description" "Jumper, 2-pole, open" (at 104.14 113.03 0) (effects (font (size 1.27 1.27)) (hide yes)))
  (pin "2")
  (pin "1")))
